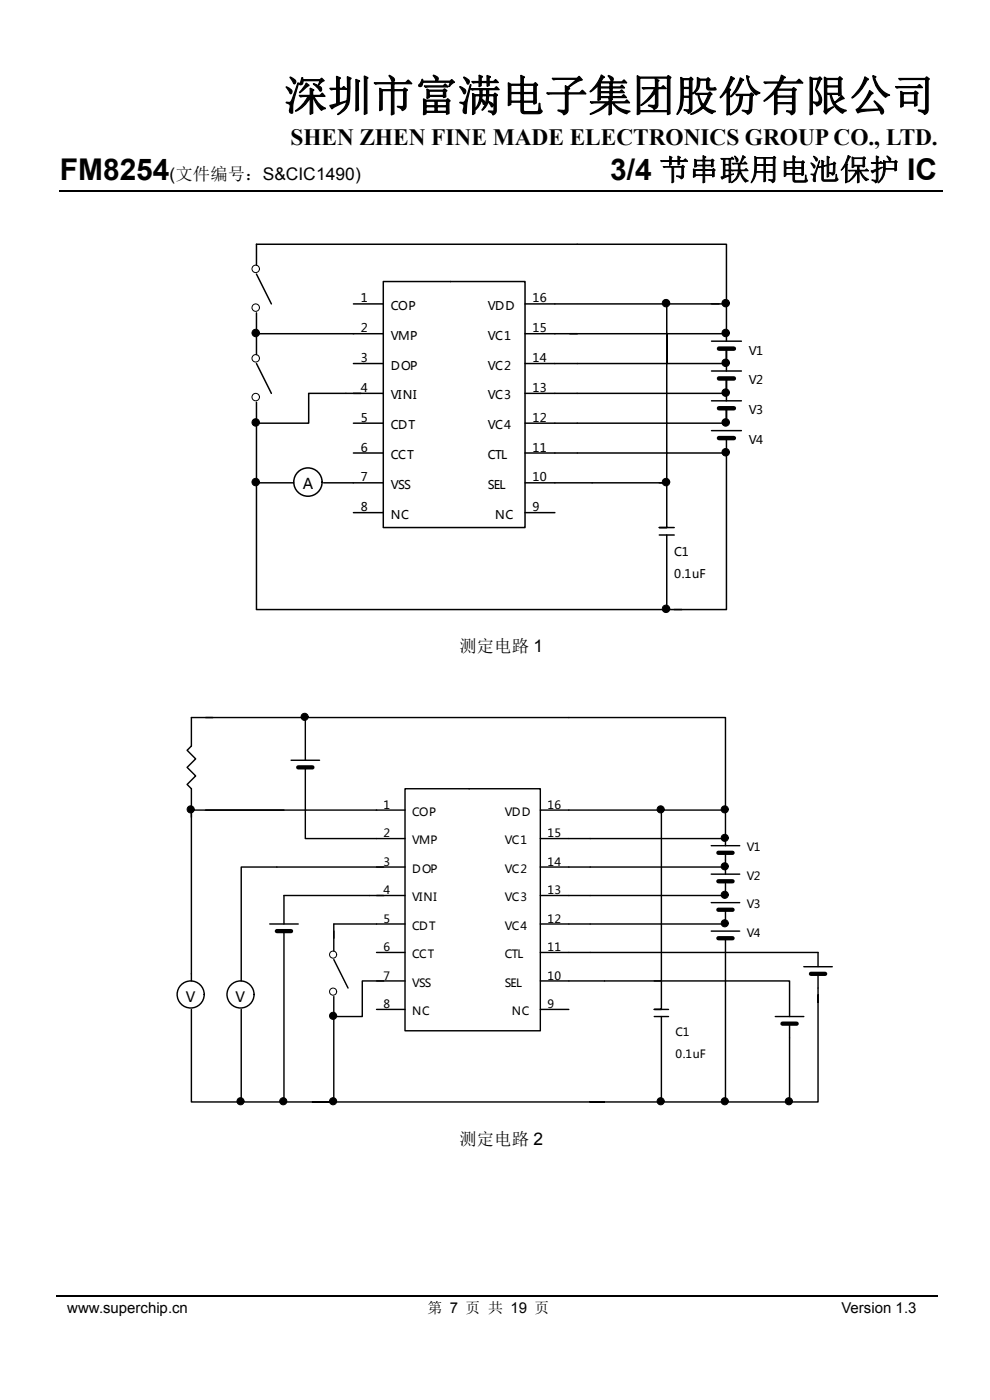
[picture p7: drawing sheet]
<svg xmlns="http://www.w3.org/2000/svg" width="210mm" height="297mm" viewBox="0 0 210 297" stroke-linecap="round" stroke-linejoin="round" font-family="sans-serif">
<path d="M12.7 40.5h187.3" fill="none" stroke="#000" stroke-width=".25"/>
<path d="M12 274.9h187" fill="none" stroke="#000" stroke-width=".35"/>
<path d="M50.2 47.8h112.4v84.8h-112.4z" fill-rule="evenodd" fill="#fff"/>
<g fill="none" stroke="#000" stroke-width=".32">
<path d="M54.4 56.2v-4.4h99.7v12.7h-3.2M54.4 58.1l3.2 6.4M81.3 59.7h30.1v52.2h-30.1zM54.4 70.8h26.9M54.4 66.4v8.8M54.4 77.1l3.2 6.3M75 64.5h6.3M75 77.1h6.3M111.4 77.1h30v-6.3v12.6h-30M111.4 64.5h41.1M111.4 70.8h42.7M141.4 77.1h12.7v-3.1v4.7"/>
<path d="M141.4 64.5v6.3M150.9 72.4h6.4M150.9 78.7h6.4M154.1 64.5v7.9M54.4 85.3v17.1M75 89.8h6.3M75 96.1h6.3M81.3 83.4h-15.8v6.4h-11.1M150.9 85h6.4M150.9 91.4h6.4M154.1 85v-4.7v3.1h-12.7v6.4h-30M154.1 89.8v-3.2v3.2h-12.7v6.3h-30"/>
<path d="M154.1 92.9v3.2h-12.7v6.3h-1.5M154.1 96.1v33.2h-11.1M54.4 102.4v26.9h90.2M54.4 102.4h7.9M68.6 102.4h12.7M75 108.8h6.3M111.4 102.4h30v9.5h-1.5h3.1M111.4 108.8h6.3M139.9 113.5h3.1M141.4 113.5v15.8"/>
<circle cx="65.3" cy="102.3" r="3"/>
</g>
<g fill="none" stroke="#000" stroke-width=".21">
<circle cx="54.2" cy="57" r=".79"/>
<circle cx="54.2" cy="76" r=".79"/>
<circle cx="54.2" cy="65.3" r=".79"/>
<circle cx="54.2" cy="84.2" r=".79"/>
</g>
<path d="M152.5 74h3.2M152.5 80.3h3.2M152.5 86.6h3.2M152.5 92.9h3.2" fill="none" stroke="#000" stroke-width=".95"/>
<g fill="#000" stroke="#000" stroke-width=".21">
<circle cx="54.2" cy="70.6" r=".79"/>
<circle cx="141.3" cy="64.3" r=".79"/>
<circle cx="153.9" cy="77" r=".79"/>
<circle cx="153.9" cy="70.6" r=".79"/>
<circle cx="153.9" cy="64.3" r=".79"/>
<circle cx="54.2" cy="89.6" r=".79"/>
<circle cx="153.9" cy="95.9" r=".79"/>
<circle cx="153.9" cy="89.6" r=".79"/>
<circle cx="153.9" cy="83.3" r=".79"/>
<circle cx="54.2" cy="102.3" r=".79"/>
<circle cx="141.3" cy="102.3" r=".79"/>
<circle cx="141.3" cy="129.2" r=".79"/>
</g>
<path d="M35.1 147.7h142.5v88.7h-142.5z" fill-rule="evenodd" fill="#fff"/>
<g fill="none" stroke="#000" stroke-width=".3">
<path d="M43.6 152.2h21.2v9.1M45.1 152.2h-4.5v6.1l-.9 .9 1.8 1.8-1.8 1.8 1.8 1.8-1.8 1.8 .9 .9v40.8M64.8 152.2h89.1v19.7M40.6 171.9h45.3M61.7 161.3h6.1M64.8 162.8v15.1h21.1M85.9 167.3h28.7v51.4h-28.7zM114.6 171.9h39.3M114.6 177.9h39.3M140.3 171.9v36.2h-25.7M150.9 179.4h6M153.9 171.9v7.5"/>
<path d="M57.2 196h6.1M60.2 197.5v36.3M85.9 183.9h-34.7v24.2M85.9 190h-25.7v6M85.9 196h-15.1v5.8M114.6 183.9h39.3M150.9 185.4h6M150.9 191.5h6M150.9 197.5h6M153.9 199v34.8h-13.6M153.9 187v3h-39.3M153.9 193v3h-39.3"/>
<path d="M153.9 180.9v4.5M40.6 214.1v19.7h25.7M51.2 214.1v19.7M70.8 215.7v18.1h-4.5h61.9h-3M70.8 211.4v4.3M70.8 203.6l3 6M79.9 202.1h6M79.9 208.1h6M79.9 214.1h6M81.4 208.1h-4.5v7.6h-6.1M114.6 202.1h58.9v3M114.6 214.1h6.1"/>
<path d="M138.8 208.1h28.7v7.6M138.8 215.7h3M140.3 208.1v6h-1.5h3M140.3 215.7v18.1h-12.1M164.5 215.7h6M167.5 217.2v16.6M170.5 205.1h6.1M173.5 206.6v27.2h-19.6"/>
<circle cx="40.4" cy="211" r="2.87"/>
<circle cx="51" cy="211" r="2.87"/>
</g>
<g fill="#000" stroke="#000" stroke-width=".21">
<circle cx="64.6" cy="152.1" r=".76"/>
<circle cx="40.4" cy="171.7" r=".76"/>
<circle cx="140.1" cy="171.7" r=".76"/>
<circle cx="153.7" cy="171.7" r=".76"/>
<circle cx="153.7" cy="177.7" r=".76"/>
<circle cx="153.7" cy="183.8" r=".76"/>
<circle cx="153.7" cy="195.9" r=".76"/>
<circle cx="153.7" cy="189.8" r=".76"/>
<circle cx="70.7" cy="215.5" r=".76"/>
<circle cx="51" cy="233.6" r=".76"/>
<circle cx="60.1" cy="233.6" r=".76"/>
<circle cx="70.7" cy="233.6" r=".76"/>
<circle cx="140.1" cy="233.6" r=".76"/>
<circle cx="153.7" cy="233.6" r=".76"/>
<circle cx="167.3" cy="233.6" r=".76"/>
</g>
<path d="M63.3 162.8h3M58.7 197.5h3M152.4 180.9h3M152.4 187h3M152.4 193h3M152.4 199h3M166 217.2h3M172 206.6h3" fill="none" stroke="#000" stroke-width=".91"/>
<g fill="none" stroke="#000" stroke-width=".21">
<circle cx="70.7" cy="210.4" r=".76"/>
<circle cx="70.7" cy="202.5" r=".76"/>
</g>
<text font-size="9.2" x="60.3" y="23.5">深圳市富满电子集团股份有限公司</text>
<g font-size="6.4">
<text x="12.7" y="38.2">FM8254</text>
<text x="129.5" y="38.2">3/4 节串联用电池保护 IC</text>
</g>
<text font-size="5" x="61.6" y="30.7">SHEN ZHEN FINE MADE ELECTRONICS GROUP CO., LTD.</text>
<g font-size="3.7">
<text x="36" y="38.2">(文件编号：S&amp;CIC1490)</text>
<text x="97.5" y="138.3">测定电路 1</text>
<text x="97.5" y="242.8">测定电路 2</text>
</g>
<g font-size="3.2">
<text x="64.2" y="103.7">A</text>
<text x="14.3" y="278.6">www.superchip.cn</text>
<text x="90.7" y="278.6">第 7 页 共 19 页</text>
<text x="178.5" y="278.6">Version 1.3</text>
</g>
<g font-size="3">
<text x="39.4" y="212.6">V</text>
<text x="50" y="212.6">V</text>
</g>
<g font-size="2.5">
<text x="33.8" y="-.7">5</text>
<text x="70.2" y="-.7">12</text>
<text x="62.3" y="19.9">NC</text>
<text x="71.8" y="18.3">9</text>
<text x="98.7" y="24.6">C1</text>
<text x="98.7" y="29.4">0.1uF</text>
<text x="18" y="37.3">0.1uF</text>
<text x="76.6" y="64.2">1</text>
<text x="82.9" y="65.7">COP</text>
<text x="103.5" y="65.7">VDD</text>
<text x="113" y="64.2">16</text>
<text x="76.6" y="70.5">2</text>
<text x="113" y="70.5">15</text>
<text x="76.6" y="76.8">3</text>
<text x="82.9" y="72.1">VMP</text>
<text x="103.5" y="72.1">VC1</text>
<text x="113" y="76.8">14</text>
<text x="158.8" y="75.2">V1</text>
<text x="76.6" y="83.1">4</text>
<text x="82.9" y="78.4">DOP</text>
<text x="103.5" y="78.4">VC2</text>
<text x="113" y="83.1">13</text>
<text x="158.8" y="81.6">V2</text>
<text x="76.6" y="89.5">5</text>
<text x="82.9" y="84.7">VINI</text>
<text x="103.5" y="84.7">VC3</text>
<text x="113" y="89.5">12</text>
<text x="158.8" y="87.9">V3</text>
<text x="76.6" y="95.8">6</text>
<text x="82.9" y="91">CDT</text>
<text x="103.5" y="91">VC4</text>
<text x="113" y="95.8">11</text>
<text x="158.8" y="94.2">V4</text>
<text x="82.9" y="97.4">CCT</text>
<text x="103.5" y="97.4">CTL</text>
<text x="76.6" y="102.1">7</text>
<text x="82.9" y="103.7">VSS</text>
<text x="103.5" y="103.7">SEL</text>
<text x="113" y="102.1">10</text>
<text x="76.6" y="108.4">8</text>
<text x="82.9" y="110">NC</text>
<text x="105" y="110">NC</text>
<text x="113" y="108.4">9</text>
<text x="143" y="117.9">C1</text>
<text x="143" y="122.7">0.1uF</text>
<text x="57.6" y="214.4">Tit</text>
<text x="57.6" y="223.9">Size</text>
<text x="136.7" y="223.9">R evis0io.1nuF</text>
<text x="57.6" y="233.4">Da</text>
<text x="59.2" y="228.6">B</text>
<text x="61" y="233.4">te:</text>
<text x="71.8" y="233.4">8-Jun -2</text>
<text x="81.6" y="233.4">017</text>
<text x="120.9" y="233.4">Sh eet</text>
<text x="131" y="233.4">of</text>
<text x="57.6" y="236.5">File:</text>
</g>
<g font-size="2.4">
<text x="81.4" y="171.6">1</text>
<text x="87.4" y="173.1">COP</text>
<text x="107.1" y="173.1">VDD</text>
<text x="116.1" y="171.6">16</text>
<text x="81.4" y="177.6">2</text>
<text x="87.4" y="179.1">VMP</text>
<text x="107.1" y="179.1">VC1</text>
<text x="116.1" y="177.6">15</text>
<text x="81.4" y="183.6">3</text>
<text x="87.4" y="185.1">DOP</text>
<text x="107.1" y="185.1">VC2</text>
<text x="116.1" y="183.6">14</text>
<text x="158.4" y="180.6">V1</text>
<text x="81.4" y="189.7">4</text>
<text x="87.4" y="191.2">VINI</text>
<text x="107.1" y="191.2">VC3</text>
<text x="116.1" y="189.7">13</text>
<text x="158.4" y="186.7">V2</text>
<text x="81.4" y="195.7">5</text>
<text x="87.4" y="197.2">CDT</text>
<text x="107.1" y="197.2">VC4</text>
<text x="116.1" y="195.7">12</text>
<text x="158.4" y="192.7">V3</text>
<text x="81.4" y="201.8">6</text>
<text x="87.4" y="203.3">CCT</text>
<text x="107.1" y="203.3">CTL</text>
<text x="116.1" y="201.8">11</text>
<text x="158.4" y="198.7">V4</text>
<text x="81.4" y="207.8">7</text>
<text x="87.4" y="209.3">VSS</text>
<text x="107.1" y="209.3">SEL</text>
<text x="116.1" y="207.8">10</text>
<text x="81.4" y="213.8">8</text>
<text x="87.4" y="215.4">NC</text>
<text x="108.6" y="215.4">NC</text>
<text x="116.1" y="213.8">9</text>
<text x="143.3" y="219.9">C1</text>
</g>
</svg>
